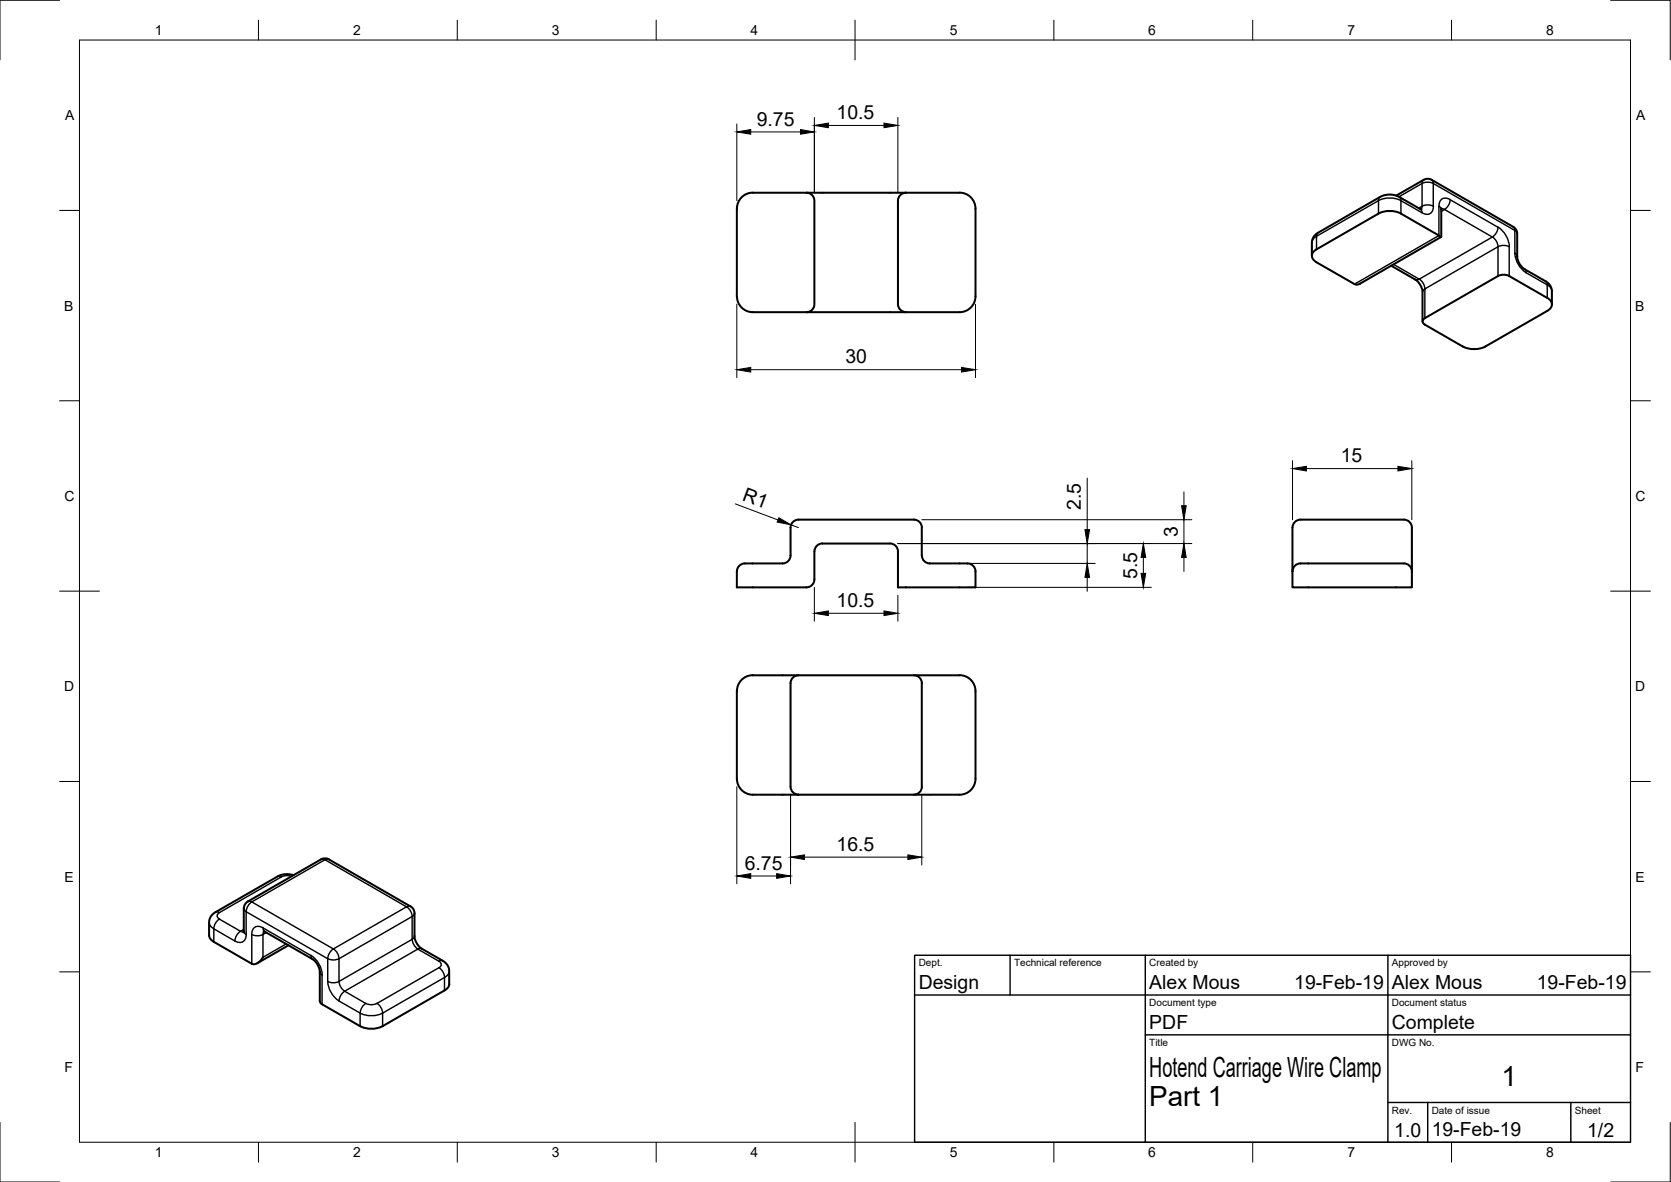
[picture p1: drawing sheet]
<svg xmlns="http://www.w3.org/2000/svg" width="420mm" height="297mm" viewBox="0 0 420 297" stroke-linecap="round" stroke-linejoin="round" font-family="sans-serif">
<!-- layer: Visible -->
<g fill="none" stroke="#000" stroke-width=".51">
<path d="M185.3 52.4v22.1M189.3 48.4h13.5M189.3 48.4a4 4 0 0 0-4 4M202.8 48.4h25M202.8 48.4a1.99 1.99 0 0 1 2 2v26a1.99 1.99 0 0 1-2 2.1h25M225.8 50.4v26a2 2 0 0 0 2 2M227.8 48.4h13.5M227.8 48.4a2 2 0 0 0-2 2M241.3 48.4a4 4 0 0 1 4 4v22.1a4 4 0 0 1-4 4M351.1 49.2l6.9-4 .8-.3 .8 .1 20.9 12 .6 .6 .4 1.1M357.4 52.7l-6.4-3.6-1.9-.2-1.5 .3-16.7 9.7-.6 .6-.4 .8v4M362.4 59.5l-10.1-5.8a6.3 6.3 0 0 0-5.7 0l-15.6 9a1.71 1.71 0 0 0-1.1 1.6 1.71 1.71 0 0 0 1.1 1.6"/>
<path d="M362.4 52.3v7.2l-20.7 11.9h-1.1l-9.6-5.5M381.5 58.7v5.9l.3 1.3 1.3 1.6 6.3 3.8 .5 .7 .3 .9v3.6M185.3 74.4a4 4 0 0 0 4 4.1h13.5M227.8 78.5h13.5M349.8 66.8l6.1 3.5 1.3 1.4 .5 1.5v7.6M358.3 80l18.4-10.6 .9-.3h1l.9 .3 9.6 5.5a1.71 1.71 0 0 1 1.1 1.6 1.71 1.71 0 0 1-1.1 1.6l-15.6 9M358.3 80a.86 .86 0 0 0-.6 .8 .86 .86 0 0 0 .6 .8M358.3 81.6l9.5 5.5a6.3 6.3 0 0 0 5.7 0M204.8 138.6v7a1.99 1.99 0 0 1-2 2h-17.5v-4M206.8 136.6h17a2 2 0 0 1 2 2M206.8 136.6a2 2 0 0 0-2 2M229.8 130.6h-29a2 2 0 0 0-2 2v7a2 2 0 0 1-2 2h-9.5"/>
<path d="M229.8 130.6a2 2 0 0 1 2 2v7a2.04 2.04 0 0 0 2 2h8.6a2.64 2.64 0 0 1 2.8 1.5l.1 4.5h-19.5v-9M187.3 141.6a2 2 0 0 0-2 2M325 143.6v4h30v-4M325 143.6v-11a2.04 2.04 0 0 1 2-2h26a2 2 0 0 1 2 2v11M325 143.6a2.29 2.29 0 0 1 2.9-2h24.2a2.64 2.64 0 0 1 2.8 1.5l.1 .5M185.3 173.7v22M189.3 169.7h52M189.3 169.7a4 4 0 0 0-4 4M198.8 171.7v26a2 2 0 0 0 2 2M200.8 169.7a2 2 0 0 0-2 2M229.8 169.7a2 2 0 0 1 2 2M231.8 171.7v26a2 2 0 0 1-2 2"/>
<path d="M241.3 169.7a4 4 0 0 1 4 4v22a4 4 0 0 1-4 4M185.3 195.7a4 4 0 0 0 4 4h11.5M200.8 199.7h40.5M73.8 219.9l-1.9-.2-2.1 .5-15.8 9.1-1.1 1.1-.3 1.3v3.4l.4 1 10.3 6.1a2.49 2.49 0 0 0 2.8-1.6M66.3 234l12.4 7.1 .7 .6 .6 1 .4 1.2v7.7l.2 .4 .4 .4M72.5 237.6l-7.8 4.4M103.2 227.8l-20.5-11.8-1.2-.3-.8 .3-18.7 10.8-.5 .7-.2 .8v6M103.2 227.8l.6 .5 .4 .8v6.3l.6 1.6 1.1 1.3 5.9 3.5 1 1.3 .1 .8v3.7l-.4 .7-.7 .6M81 252.4l9.6 5.5M90.5 257.9a6.3 6.3 0 0 0 5.7 0M111.8 248.9l-15.6 9"/>
</g>
<!-- layer: Visible Narrow -->
<g fill="none" stroke="#000" stroke-width=".36">
<path d="M331.5 58.5l-.4 .3-.1 .6-.9 .9-.2 .7M346.6 50.4a6.3 6.3 0 0 1 5.7 0M346.6 50.4l-15.6 9v3.3M346.6 50.4v3.3M347 49.5l-.3 .3-.1 .6M351.7 49.5l5.9-3.4v5.7l-.9 .5M351.8 49.5l.4 .3 .1 .6M352.3 50.4v3.3M352.3 50.4l5.3 3.1M357.2 52.6l.3 .3 .1 .6M358 45.2l-.3 .3-.1 .6 1.4-.3 1.4 .3-.1-.6-.3-.3M360.4 51.8v-5.7l20.5 11.8v5.7l.4 .4 .2 .4"/>
<path d="M360.4 51.8l-.9-.3-1.5 .1-.4 .2-.3 .8M360.4 51.8a1.73 1.73 0 0 1-.8 1.9 1.73 1.73 0 0 1-2-.2M361.8 51.8v7.4l-21.2 12.2M361.8 51.8l.4 .4 .2 .4M362.4 53.1l.8-.5 12 7-18.4 10.6M364.6 50.2l12.1 6.9M364.6 50.2l-.2 .9-.8 1.2-.4 .3-.8-.1M364.6 50.2a1.73 1.73 0 0 0-2-.2 1.73 1.73 0 0 0-.8 1.8M380.5 57l1 1.7M350.4 66.4l6.4 3.8M356.9 70.1l1 1.1 .4 1.4M356.9 70.1l-.6 .2-.4-.1"/>
<path d="M358.3 72.6v7.4M358.3 72.6l-.5 .4-.1 .4M376.7 62l-18.4 10.6M376.7 62v7.4M376.7 62l1.4-.3 1.4 .3M379.5 62v7.4M379.5 62a6.2 6.2 0 0 0-2.8-4.9l-.4 1.4-1 1 1 1.1 .4 1.4M380.9 63.6a6.2 6.2 0 0 0 2.8 4.9l-.1-.5-.3-.4M383.7 68.5l5.3 3.1M388.6 70.7l.3 .3 .1 .6M389 71.6v3.3M389.1 71.6l.7 .6 .4 1"/>
<path d="M80.7 216h2M54.2 229.2l.4-.1 .6 .2a.86 .86 0 0 0-.6 .8 .86 .86 0 0 0 .6 .9M55.2 231l5.3 3 .8-.5M55.2 231l-1 1-.4 1.4-1-.9-.2-.7M59.1 236.5l-5.3-3.1v3.3M61.3 234.2l-.8-.2-.4 .3-.8 1.2-.2 1a1.73 1.73 0 0 0 2 .2 1.73 1.73 0 0 0 .8-1.9M61.3 228.3l.2 .4 .4 .4M61.3 234l.2 .5 .4 .3M61.9 229.1l20.5 11.8v5.7l1.4 .4 1.4-.4M61.9 229.1v5.7M62.3 226.5h.5l.5 .1M63.3 226.7l18.4-10.6 20.5 11.8"/>
<path d="M63.3 234.8v7.4M63.3 226.7l20.5 11.8 18.4-10.6M63.3 226.6l-1 1.1-.4 1.4M63.3 234.8l1.4 .4 1.5-.4M66.1 233.2l12.1 6.9 .1 .6 .3 .3M66.1 234.8v5.8l5.8-3.4M66.1 233.2a1.73 1.73 0 0 0-2-.2 1.73 1.73 0 0 0-.8 1.8M66.1 233.2l.1 .5 .4 .4M66.4 234l-.3 .8M67 234.3l-.9 .5M69.8 220.3l.4-.1 .5 .2-15.5 8.9M73.3 220.2l-1-.2-1.5 .4"/>
<path d="M83.5 238.7l.3-.2 .7 .6 .5 .9 .2 .9-1.4 .3-1.4-.3 .2-.9zM102.2 227.9l1 1 .4 1.4M103.2 227.8l-.4-.1-.6 .2M103.6 230.3l-18.4 10.6v5.7M103.6 230.3v5.8M103.6 236.1l-18.4 10.5M103.6 236l.5 1.4 1 1.1M104.2 235.2l-.1 .5-.5 .3M104.2 229.5l-.1 .4-.5 .4M105.1 238.5l-18.4 10.6M105.1 238.5l5.3 3.1M106.1 238.4l-.5-.1-.5 .2"/>
<path d="M78.2 240.1a6.2 6.2 0 0 1 2.8 4.9l-.4-.4-.2-.4M81 245v7.4M82.4 246.6a6.3 6.3 0 0 0 2.8 4.9M85.2 251.6l5.4 3M85.3 246.6l.4 1.4 1 1.1M86.7 249.1l5.3 3.1M86.7 249.1l-1 1.1-.4 1.4M90.5 254.6a6.3 6.3 0 0 0 5.7 0M90.6 254.6v3.3M90.6 254.6l.4-1.4 1-1.1 1.4 .4 1.4-.3 1 1 .4 1.4M96.2 254.6v3.3M110.4 243.2l-15.6 9"/>
<path d="M110.4 241.6a.86 .86 0 0 1 .6 .8 .86 .86 0 0 1-.6 .8M110.4 243.2l1 1 .4 1.4M111.4 241.4h-.5l-.5 .1M111.8 245.6l-15.6 9M111.8 245.6v3.3M113 244l-.2 .7-1 .9"/>
</g>
<!-- layer: Border -->
<g fill="none" stroke="#000" stroke-width=".25">
<path d="M15 .1h-15v15M20 10.1h390v276.9h-390zM65 5.1v5M115 5.1v5M165 5.1v5M215 5.1v10M265 5.1v5M315 5.1v5M365 5.1v5M405 .1h15v15M15 52.9h5M410 52.9h5"/>
<path d="M15 100.7h5M410 100.7h5M15 148.6h10M405 148.6h10M15 196.4h5M410 196.4h5M15 244.2h5M410 244.2h5M0 282.1v14.9h15M65 287v5M115 287v5M165 287v5"/>
<path d="M215 282.1v9.9M265 287v5M315 287v5M365 287v5M420 282.1v14.9h-15"/>
</g>
<!-- layer: TitleBlock -->
<path d="M230 240.1h180v46.9h-180zM230 250h180M254 240.1v9.9M288 240.1v46.9M349 240.1v46.9M288 260.1h122M349 277.1h61M359 277.1v9.9M395 277.1v9.9" fill="none" stroke="#000" stroke-width=".36"/>
<!-- layer: Dimensions -->
<g fill="none" stroke="#000" stroke-width=".25">
<path d="M185.3 31.1v19.3M188.8 33.2h12.5M204.8 29.5v18.9M208.3 31.5h14M225.8 29.5v18.9M185.3 76.4v18.5M245.3 76.4v18.5M188.8 92.9h53M325 115.8v14.8M328.5 117.8h23M355 115.8v14.8M184.9 126.6l10.7 4.1"/>
<path d="M198.9 131.9l1.9 .7M225.8 136.6h73.9M231.8 130.6h67.9M273.4 120.1v13M273.4 136.6v5M297.7 123.6v3.5M297.7 130.6v6M204.8 147.6v8.5M208.3 154.1h14M225.8 149.6v6.5M243.3 147.6h46.2M243.3 141.6h32.1"/>
<path d="M273.4 145.1v3.5M287.5 140.1v4M297.7 140.1v3.5M185.3 197.7v24.4M198.8 199.7v22.4M231.8 199.7v17.7M202.3 215.4h26M188.8 220.1h6.5"/>
</g>
<g fill="#000" stroke="#000" stroke-width=".25">
<path d="M185.3 33.2l3.5-.6v1.1zM201.3 32.6l3.5 .6-3.5 .5zM204.8 31.5l3.5-.6v1.2zM222.3 30.9l3.5 .6-3.5 .6zM185.3 92.9l3.5-.6v1.2zM241.8 92.3l3.5 .6-3.5 .6zM325 117.8l3.5-.6v1.1zM351.5 117.2l3.5 .6-3.5 .5zM195.8 130.1l3.1 1.8-3.5-.7zM272.8 133.1h1.2l-.6 3.5zM297.1 127.1h1.2l-.6 3.5zM204.8 154.1l3.5-.6v1.2z"/>
<path d="M222.3 153.5l3.5 .6-3.5 .6zM273.4 141.6l.6 3.5h-1.2zM287.5 136.6l.6 3.5h-1.2zM286.9 144.1h1.2l-.6 3.5zM297.7 136.6l.6 3.5h-1.2zM185.3 220.1l3.5-.6v1.2zM195.3 219.5l3.5 .6-3.5 .6zM198.8 215.4l3.5-.6v1.2zM228.3 214.8l3.5 .6-3.5 .6z"/>
</g>
<g font-size="7">
<text x="289" y="270.6">Hotend Carriage Wire Clamp</text>
<text x="377.5" y="273">1</text>
<text x="289" y="278.1">Part 1</text>
</g>
<g font-size="4.9">
<text x="210.4" y="30">10.5</text>
<text x="190.3" y="31.6">9.75</text>
<text x="212.6" y="91.3">30</text>
<text x="337.1" y="116.2">15</text>
<text x="186.5" y="125.6" transform="rotate(21 186.5 125.6)">R1</text>
<text x="271.8" y="128.2" transform="rotate(-90 271.8 128.2)">2.5</text>
<text x="296.1" y="134.9" transform="rotate(-90 296.1 134.9)">3</text>
<text x="285.9" y="145.5" transform="rotate(-90 285.9 145.5)">5.5</text>
<text x="210.4" y="152.6">10.5</text>
<text x="210.4" y="213.8">16.5</text>
<text x="187.3" y="218.6">6.75</text>
<text x="231" y="248.5">Design</text>
<text x="289" y="248.5">Alex Mous</text>
<text x="325.4" y="248.5">19-Feb-19</text>
<text x="350" y="248.5">Alex Mous</text>
<text x="386.4" y="248.5">19-Feb-19</text>
<text x="289" y="258.6">PDF</text>
<text x="350" y="258.6">Complete</text>
<text x="350.6" y="285.7">1.0</text>
<text x="360" y="285.5">19-Feb-19</text>
<text x="399.1" y="285.7">1/2</text>
</g>
<g font-size="3.5">
<text x="39" y="8.8">1</text>
<text x="88.8" y="8.8">2</text>
<text x="138.8" y="8.8">3</text>
<text x="188.7" y="8.8">4</text>
<text x="238.8" y="8.8">5</text>
<text x="288.7" y="8.8">6</text>
<text x="338.8" y="8.8">7</text>
<text x="388.8" y="8.8">8</text>
<text x="16.4" y="30.2">A</text>
<text x="411.4" y="30.2">A</text>
<text x="16.2" y="78">B</text>
<text x="411.2" y="78">B</text>
<text x="16.2" y="125.9">C</text>
<text x="411.2" y="125.9">C</text>
<text x="16.2" y="173.7">D</text>
<text x="411.2" y="173.7">D</text>
<text x="16.2" y="221.6">E</text>
<text x="411.2" y="221.6">E</text>
<text x="16.2" y="269.4">F</text>
<text x="411.2" y="269.4">F</text>
<text x="39" y="290.8">1</text>
<text x="88.8" y="290.8">2</text>
<text x="138.8" y="290.8">3</text>
<text x="188.7" y="290.8">4</text>
<text x="238.8" y="290.8">5</text>
<text x="288.7" y="290.8">6</text>
<text x="338.8" y="290.8">7</text>
<text x="388.8" y="290.8">8</text>
</g>
<g font-size="2.5">
<text x="231" y="242.9">Dept.</text>
<text x="255" y="242.9">Technical reference</text>
<text x="289" y="242.9">Created by</text>
<text x="350" y="242.9">Approved by</text>
<text x="289" y="252.8">Document type</text>
<text x="350" y="252.8">Document status</text>
<text x="289" y="262.9">Title</text>
<text x="350" y="262.9">DWG No.</text>
<text x="350" y="279.9">Rev.</text>
<text x="360" y="279.9">Date of issue</text>
<text x="396" y="279.9">Sheet</text>
</g>
</svg>
